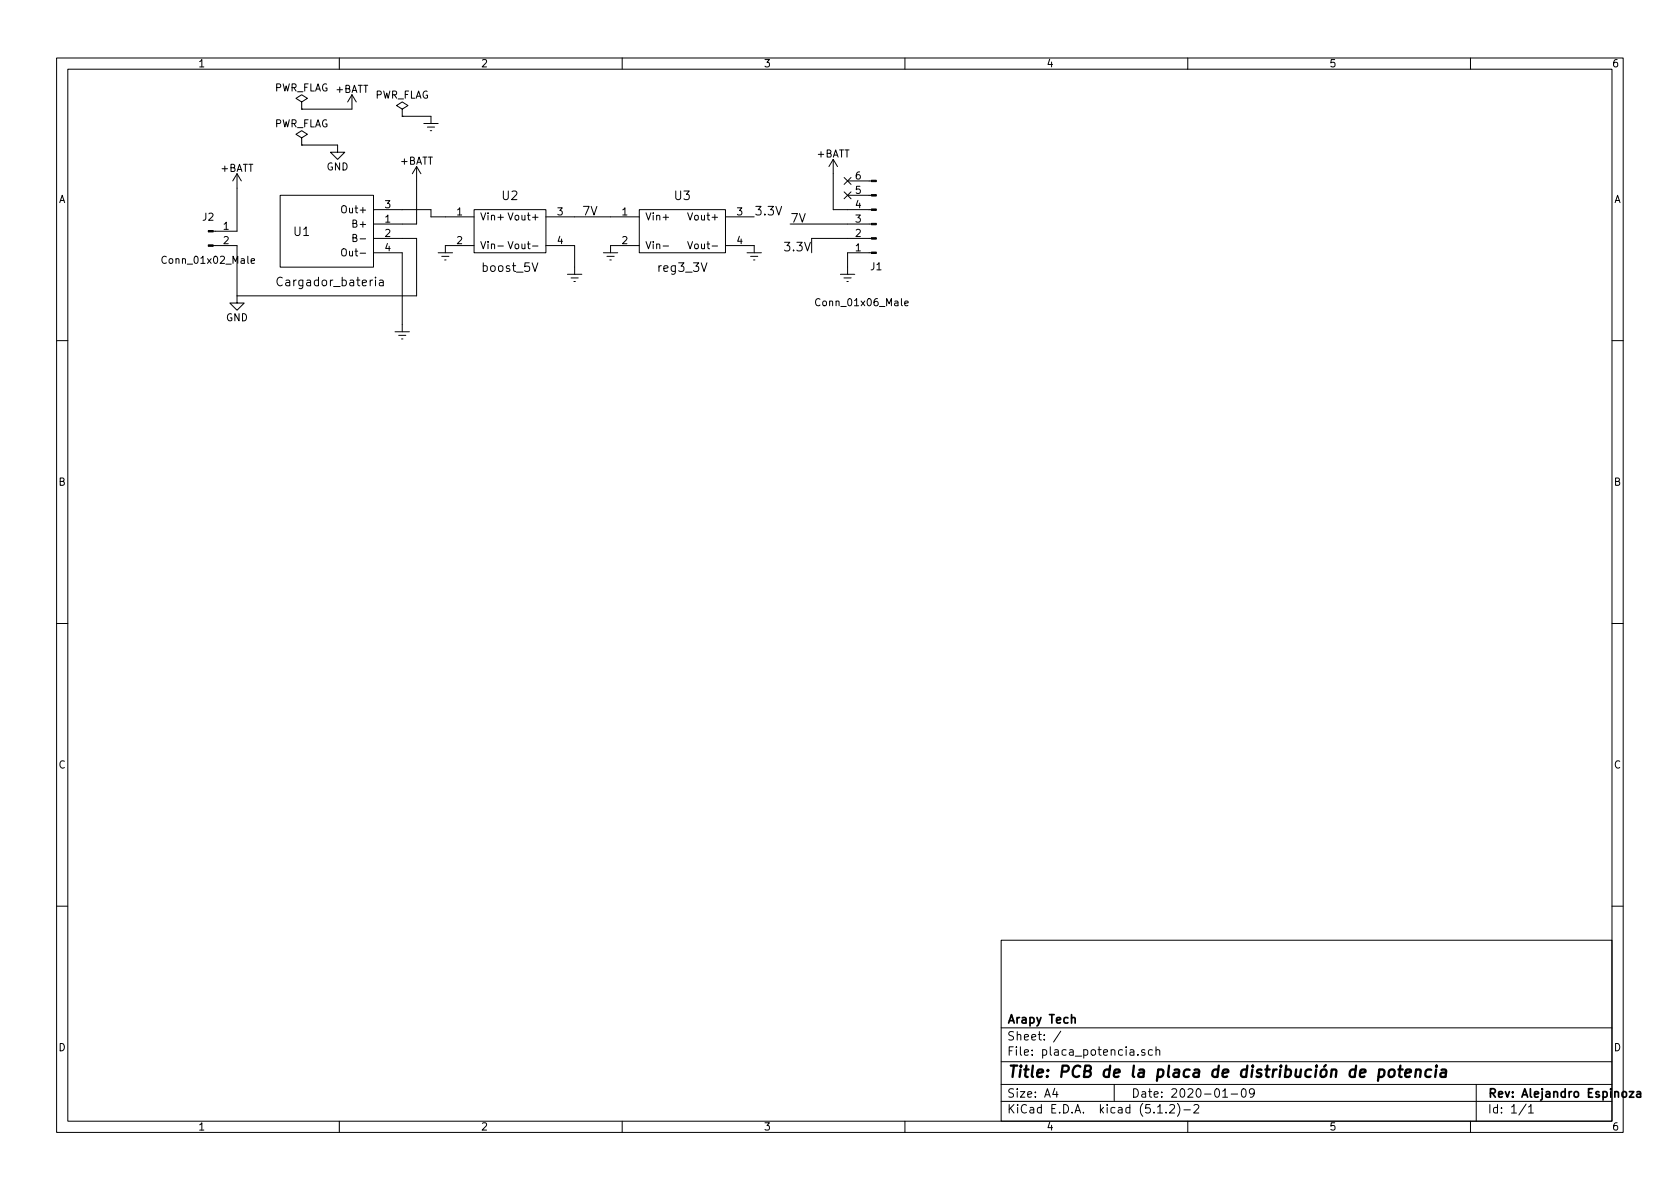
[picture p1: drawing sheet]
EESchema Schematic File Version 4
LIBS:placa_potencia-cache
EELAYER 29 0
EELAYER END
$Descr A4 11693 8268
encoding utf-8
Sheet 1 1
Title "PCB de la placa de distribución de potencia"
Date "2020-01-09"
Rev "Alejandro Espinoza"
Comp "Arapy Tech"
Comment1 ""
Comment2 ""
Comment3 ""
Comment4 ""
$EndDescr
$Comp
L placa_potencia-rescue:reg3_3V U3
U 1 1
P 4750 1600
F 0 "U3" H 4750 1850 60  0000 C CNN
F 1 "reg3_3V" H 4750 1350 60  0000 C CNN
F 2 "huellas_cansat:AMS117_3_3V_MOD" H 4750 1600 60  0001 C CNN
F 3 "" H 4750 1600 60  0001 C CNN
	1    4750 1600
	1    0    0    -1  
$EndComp
$Comp
L placa_potencia-rescue:boost_5V U2
U 1 1
P 3550 1600
F 0 "U2" H 3550 1850 60  0000 C CNN
F 1 "boost_5V" H 3550 1350 60  0000 C CNN
F 2 "huellas_cansat:dc_dc_conv_xl60009" H 3550 1600 60  0001 C CNN
F 3 "" H 3550 1600 60  0001 C CNN
	1    3550 1600
	1    0    0    -1  
$EndComp
$Comp
L placa_potencia-rescue:Cargador_bateria U1
U 1 1
P 2300 1600
F 0 "U1" H 2100 1600 60  0000 C CNN
F 1 "Cargador_bateria" H 2300 1250 60  0000 C CNN
F 2 "huellas_cansat:batt_charg_TP4056_18650" H 2300 1600 60  0001 C CNN
F 3 "" H 2300 1600 60  0001 C CNN
	1    2300 1600
	1    0    0    -1  
$EndComp
Wire Wire Line
	2900 1550 2900 1250
Wire Wire Line
	1650 1700 1650 2050
Wire Wire Line
	1650 2050 2900 2050
Wire Wire Line
	2900 2050 2900 1650
Wire Wire Line
	2800 1750 2800 2250
Wire Wire Line
	2800 1450 3000 1450
Wire Wire Line
	3000 1450 3000 1500
Wire Wire Line
	3000 1500 3100 1500
Wire Wire Line
	4000 1500 4250 1500
Wire Wire Line
	5800 1200 5800 1450
Wire Wire Line
	5800 1450 5900 1450
NoConn ~ 5900 1250
NoConn ~ 5900 1350
Wire Wire Line
	2900 1650 2800 1650
$Comp
L power:Earth #PWR01
U 1 1
P 2800 2250
F 0 "#PWR01" H 2800 2000 50  0001 C CNN
F 1 "Earth" H 2800 2100 50  0001 C CNN
F 2 "" H 2800 2250 50  0001 C CNN
F 3 "" H 2800 2250 50  0001 C CNN
	1    2800 2250
	1    0    0    -1  
$EndComp
$Comp
L power:Earth #PWR02
U 1 1
P 3100 1700
F 0 "#PWR02" H 3100 1450 50  0001 C CNN
F 1 "Earth" H 3100 1550 50  0001 C CNN
F 2 "" H 3100 1700 50  0001 C CNN
F 3 "" H 3100 1700 50  0001 C CNN
	1    3100 1700
	1    0    0    -1  
$EndComp
$Comp
L power:Earth #PWR03
U 1 1
P 4000 1850
F 0 "#PWR03" H 4000 1600 50  0001 C CNN
F 1 "Earth" H 4000 1700 50  0001 C CNN
F 2 "" H 4000 1850 50  0001 C CNN
F 3 "" H 4000 1850 50  0001 C CNN
	1    4000 1850
	1    0    0    -1  
$EndComp
$Comp
L power:Earth #PWR04
U 1 1
P 4250 1700
F 0 "#PWR04" H 4250 1450 50  0001 C CNN
F 1 "Earth" H 4250 1550 50  0001 C CNN
F 2 "" H 4250 1700 50  0001 C CNN
F 3 "" H 4250 1700 50  0001 C CNN
	1    4250 1700
	1    0    0    -1  
$EndComp
$Comp
L power:Earth #PWR05
U 1 1
P 5250 1700
F 0 "#PWR05" H 5250 1450 50  0001 C CNN
F 1 "Earth" H 5250 1550 50  0001 C CNN
F 2 "" H 5250 1700 50  0001 C CNN
F 3 "" H 5250 1700 50  0001 C CNN
	1    5250 1700
	1    0    0    -1  
$EndComp
$Comp
L power:Earth #PWR06
U 1 1
P 5900 1850
F 0 "#PWR06" H 5900 1600 50  0001 C CNN
F 1 "Earth" H 5900 1700 50  0001 C CNN
F 2 "" H 5900 1850 50  0001 C CNN
F 3 "" H 5900 1850 50  0001 C CNN
	1    5900 1850
	1    0    0    -1  
$EndComp
$Comp
L placa_potencia-rescue:GND-RESCUE-placa_potencia #PWR07
U 1 1
P 1650 2050
F 0 "#PWR07" H 1650 1800 50  0001 C CNN
F 1 "GND" H 1650 1900 50  0000 C CNN
F 2 "" H 1650 2050 50  0001 C CNN
F 3 "" H 1650 2050 50  0001 C CNN
	1    1650 2050
	1    0    0    -1  
$EndComp
Wire Wire Line
	2800 1550 2900 1550
$Comp
L power:+BATT #PWR08
U 1 1
P 1650 1300
F 0 "#PWR08" H 1650 1150 50  0001 C CNN
F 1 "+BATT" H 1650 1440 50  0000 C CNN
F 2 "" H 1650 1300 50  0001 C CNN
F 3 "" H 1650 1300 50  0001 C CNN
	1    1650 1300
	1    0    0    -1  
$EndComp
$Comp
L power:+BATT #PWR09
U 1 1
P 2900 1250
F 0 "#PWR09" H 2900 1100 50  0001 C CNN
F 1 "+BATT" H 2900 1390 50  0000 C CNN
F 2 "" H 2900 1250 50  0001 C CNN
F 3 "" H 2900 1250 50  0001 C CNN
	1    2900 1250
	1    0    0    -1  
$EndComp
Wire Wire Line
	4000 1850 4000 1700
Wire Wire Line
	5900 1850 5900 1750
Wire Wire Line
	1650 1600 1650 1300
$Comp
L power:+BATT #PWR010
U 1 1
P 5800 1200
F 0 "#PWR010" H 5800 1050 50  0001 C CNN
F 1 "+BATT" H 5800 1340 50  0000 C CNN
F 2 "" H 5800 1200 50  0001 C CNN
F 3 "" H 5800 1200 50  0001 C CNN
	1    5800 1200
	1    0    0    -1  
$EndComp
$Comp
L power:PWR_FLAG #FLG011
U 1 1
P 2100 750
F 0 "#FLG011" H 2100 825 50  0001 C CNN
F 1 "PWR_FLAG" H 2100 900 50  0000 C CNN
F 2 "" H 2100 750 50  0001 C CNN
F 3 "" H 2100 750 50  0001 C CNN
	1    2100 750 
	1    0    0    -1  
$EndComp
$Comp
L power:+BATT #PWR012
U 1 1
P 2450 750
F 0 "#PWR012" H 2450 600 50  0001 C CNN
F 1 "+BATT" H 2450 890 50  0000 C CNN
F 2 "" H 2450 750 50  0001 C CNN
F 3 "" H 2450 750 50  0001 C CNN
	1    2450 750 
	1    0    0    -1  
$EndComp
Wire Wire Line
	2100 750  2450 750 
$Comp
L power:PWR_FLAG #FLG013
U 1 1
P 2100 1000
F 0 "#FLG013" H 2100 1075 50  0001 C CNN
F 1 "PWR_FLAG" H 2100 1150 50  0000 C CNN
F 2 "" H 2100 1000 50  0001 C CNN
F 3 "" H 2100 1000 50  0001 C CNN
	1    2100 1000
	1    0    0    -1  
$EndComp
$Comp
L placa_potencia-rescue:GND-RESCUE-placa_potencia #PWR014
U 1 1
P 2350 1000
F 0 "#PWR014" H 2350 750 50  0001 C CNN
F 1 "GND" H 2350 850 50  0000 C CNN
F 2 "" H 2350 1000 50  0001 C CNN
F 3 "" H 2350 1000 50  0001 C CNN
	1    2350 1000
	1    0    0    -1  
$EndComp
Wire Wire Line
	2350 1000 2100 1000
$Comp
L power:PWR_FLAG #FLG015
U 1 1
P 2800 800
F 0 "#FLG015" H 2800 875 50  0001 C CNN
F 1 "PWR_FLAG" H 2800 950 50  0000 C CNN
F 2 "" H 2800 800 50  0001 C CNN
F 3 "" H 2800 800 50  0001 C CNN
	1    2800 800 
	1    0    0    -1  
$EndComp
$Comp
L power:Earth #PWR016
U 1 1
P 3000 800
F 0 "#PWR016" H 3000 550 50  0001 C CNN
F 1 "Earth" H 3000 650 50  0001 C CNN
F 2 "" H 3000 800 50  0001 C CNN
F 3 "" H 3000 800 50  0001 C CNN
	1    3000 800 
	1    0    0    -1  
$EndComp
Wire Wire Line
	2800 800  3000 800 
Text Label 5650 1750 2    60   ~ 0
3.3V
Wire Wire Line
	5650 1650 5900 1650
Text Label 5250 1500 0    60   ~ 0
3.3V
Text Label 4050 1500 0    60   ~ 0
7V
Text Label 5500 1550 0    60   ~ 0
7V
Wire Wire Line
	5500 1550 5900 1550
Wire Wire Line
	5650 1750 5650 1650
$Comp
L placa_potencia-rescue:Conn_01x02_Male J2
U 1 1
P 1450 1600
F 0 "J2" H 1450 1700 50  0000 C CNN
F 1 "Conn_01x02_Male" H 1450 1400 50  0000 C CNN
F 2 "Connector_Molex:Molex_KK-254_AE-6410-02A_1x02_P2.54mm_Vertical" H 1450 1600 50  0001 C CNN
F 3 "" H 1450 1600 50  0001 C CNN
	1    1450 1600
	1    0    0    -1  
$EndComp
$Comp
L placa_potencia-rescue:Conn_01x06_Male J1
U 1 1
P 6100 1550
F 0 "J1" H 6100 1850 50  0000 C CNN
F 1 "Conn_01x06_Male" H 6200 2100 50  0000 C CNN
F 2 "Connector_Molex:Molex_KK-254_AE-6410-06A_1x06_P2.54mm_Vertical" H 6100 1550 50  0001 C CNN
F 3 "" H 6100 1550 50  0001 C CNN
	1    6100 1550
	-1   0    0    1   
$EndComp
$EndSCHEMATC
